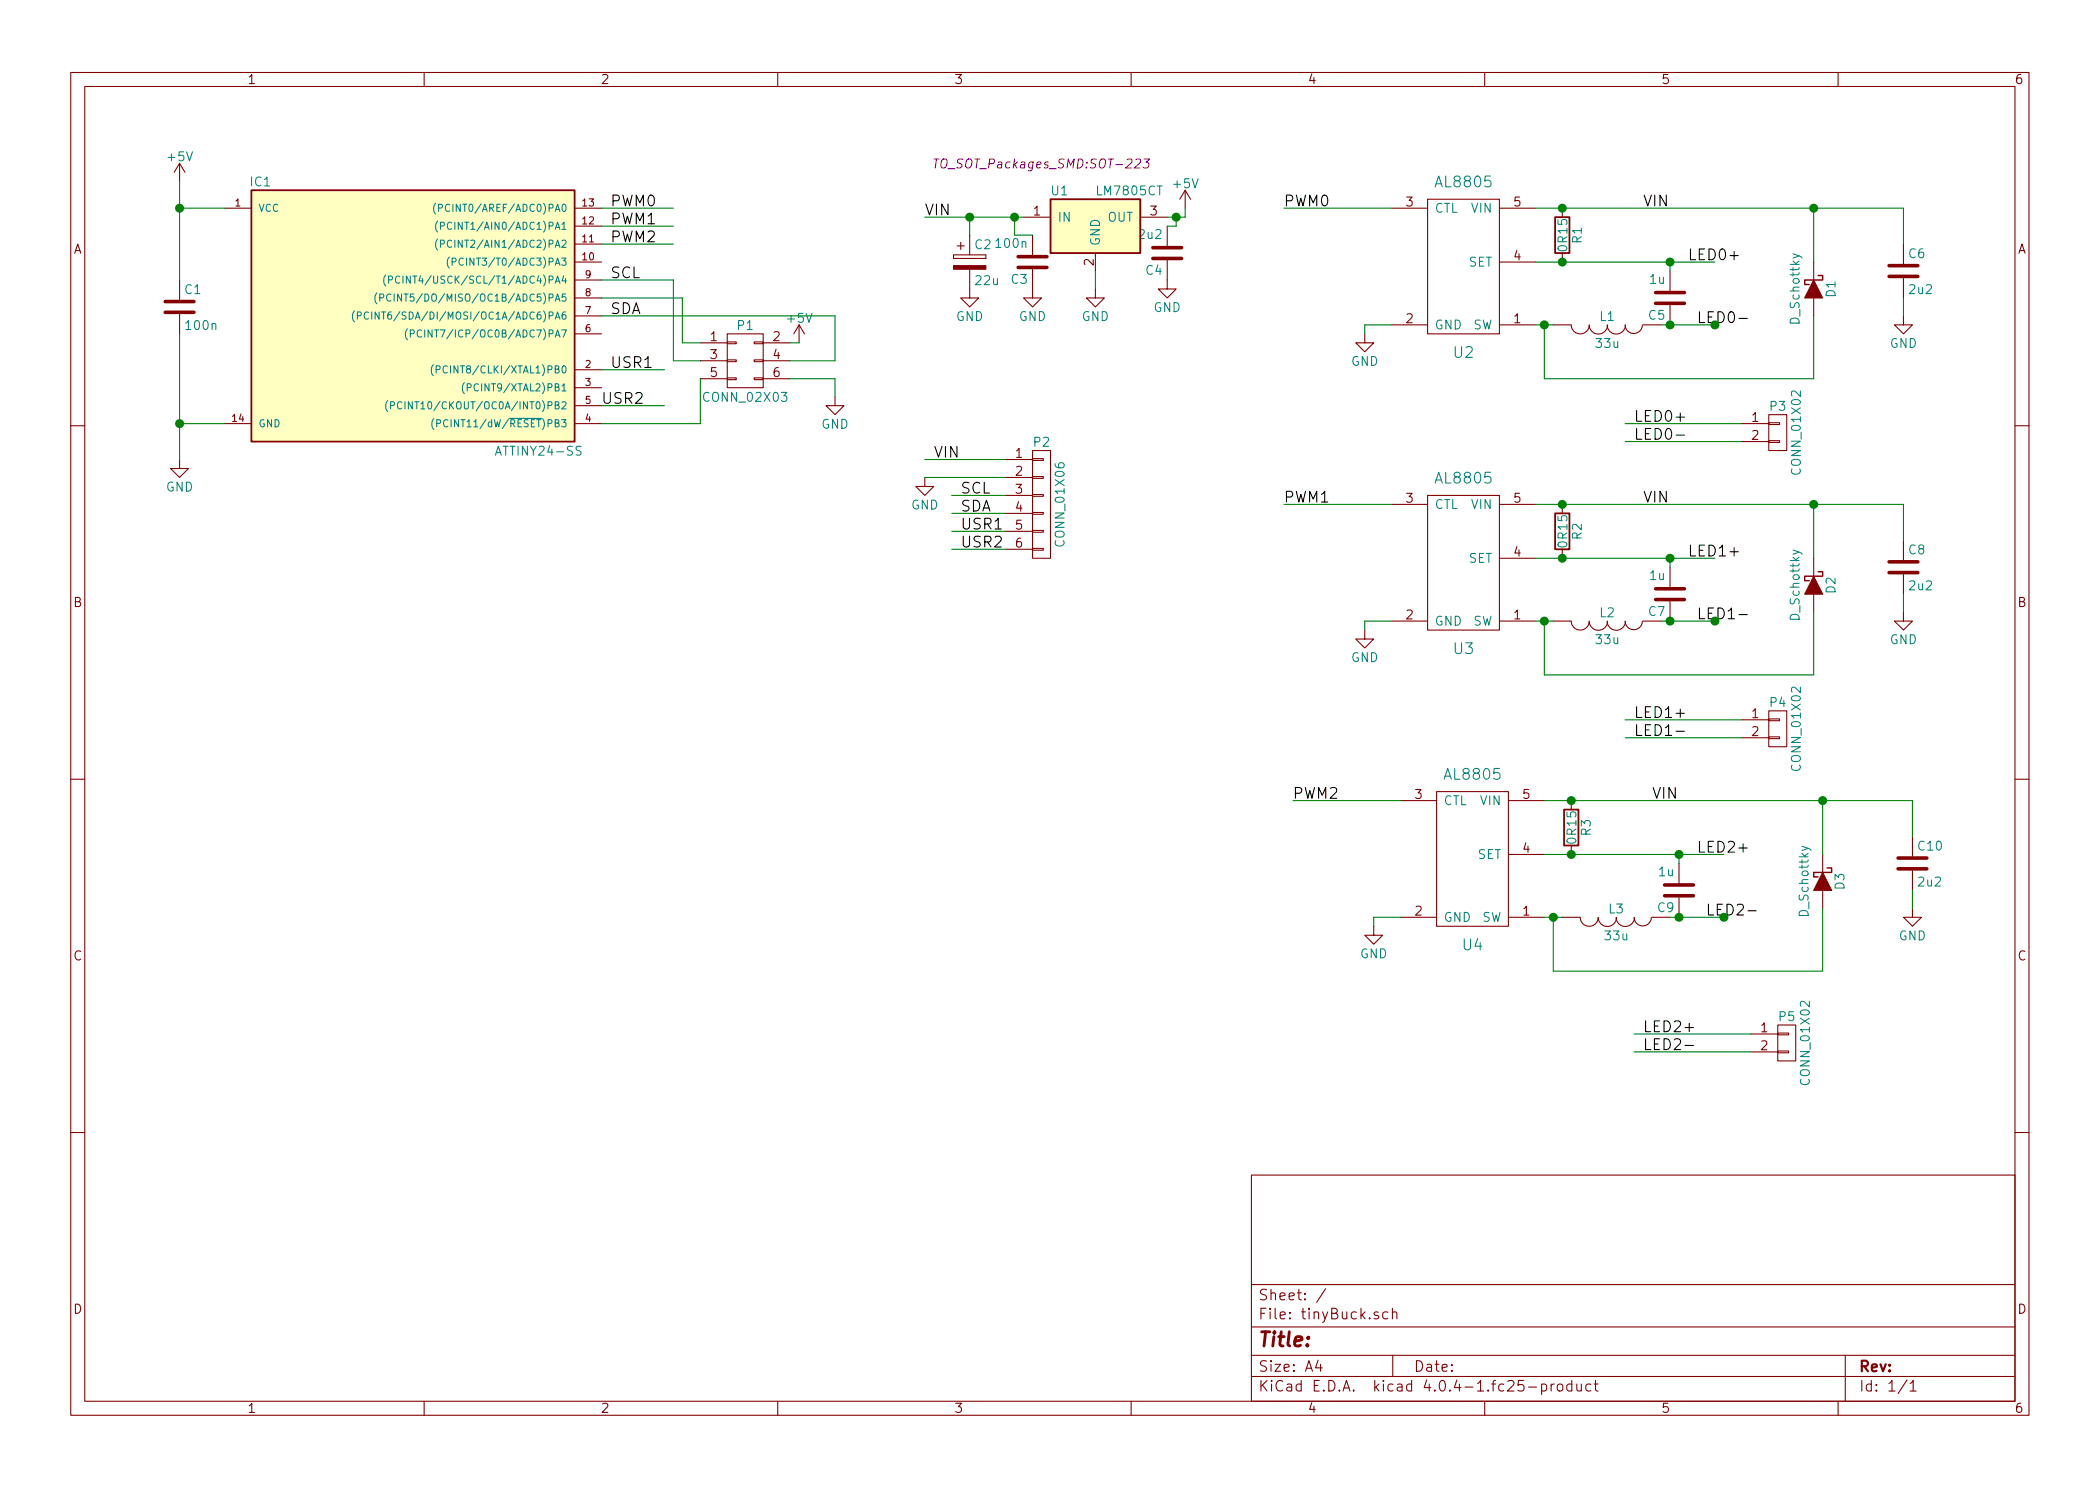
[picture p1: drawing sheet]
EESchema Schematic File Version 2
LIBS:power
LIBS:device
LIBS:transistors
LIBS:conn
LIBS:linear
LIBS:regul
LIBS:74xx
LIBS:cmos4000
LIBS:adc-dac
LIBS:memory
LIBS:xilinx
LIBS:microcontrollers
LIBS:dsp
LIBS:microchip
LIBS:analog_switches
LIBS:motorola
LIBS:texas
LIBS:intel
LIBS:audio
LIBS:interface
LIBS:digital-audio
LIBS:philips
LIBS:display
LIBS:cypress
LIBS:siliconi
LIBS:opto
LIBS:atmel
LIBS:contrib
LIBS:valves
LIBS:components
LIBS:tinyBuck-cache
EELAYER 25 0
EELAYER END
$Descr A4 11693 8268
encoding utf-8
Sheet 1 1
Title ""
Date ""
Rev ""
Comp ""
Comment1 ""
Comment2 ""
Comment3 ""
Comment4 ""
$EndDescr
$Comp
L ATTINY24-SS IC1
U 1 1
P 2300 1750
F 0 "IC1" H 1450 2500 50 0000 C CNN
F 1 "ATTINY24-SS" H 3000 1000 50 0000 C CNN
F 2 "IC:SOIC-14" H 2300 1550 50 0001 C CIN
F 3 "" H 2300 1750 50 0001 C CNN
F 4 "Atmel" H 0 0 50 0001 C CNN "MFR"
F 5 "ATTINY24A-SSU" H 0 0 50 0001 C CNN "MPN"
F 6 "Mouser" H 0 0 50 0001 C CNN "SPR"
F 7 "556-ATTINY24A-SSU" H 0 0 50 0001 C CNN "SPN"
F 8 "" H 0 0 50 0001 C CNN "SPURL"
	1    2300 1750
	1    0    0    -1  
$EndComp
$Comp
L C C1
U 1 1
P 1000 1700
F 0 "C1" H 1025 1800 50 0000 L CNN
F 1 "100n" H 1025 1600 50 0000 L CNN
F 2 "Capacitors_SMD:C_0805_HandSoldering" H 1038 1550 50 0001 C CNN
F 3 "" H 1000 1700 50 0001 C CNN
F 4 "" H 0 0 50 0001 C CNN "MFR"
F 5 "" H 0 0 50 0001 C CNN "MPN"
F 6 "Mouser" H 0 0 50 0001 C CNN "SPR"
F 7 "80-C0805C104K3R" H 0 0 50 0001 C CNN "SPN"
F 8 "" H 0 0 50 0001 C CNN "SPURL"
	1    1000 1700
	1    0    0    -1  
$EndComp
$Comp
L +5V #PWR01
U 1 1
P 1000 1000
F 0 "#PWR01" H 1000 850 50 0001 C CNN
F 1 "+5V" H 1000 1140 50 0000 C CNN
F 2 "" H 1000 1000 50 0000 C CNN
F 3 "" H 1000 1000 50 0000 C CNN
	1    1000 1000
	1    0    0    -1  
$EndComp
$Comp
L GND #PWR02
U 1 1
P 1000 2550
F 0 "#PWR02" H 1000 2300 50 0001 C CNN
F 1 "GND" H 1000 2400 50 0000 C CNN
F 2 "" H 1000 2550 50 0000 C CNN
F 3 "" H 1000 2550 50 0000 C CNN
	1    1000 2550
	1    0    0    -1  
$EndComp
$Comp
L CONN_02X03 P1
U 1 1
P 4150 2000
F 0 "P1" H 4150 2200 50 0000 C CNN
F 1 "CONN_02X03" H 4150 1800 50 0000 C CNN
F 2 "Pin_Headers:Pin_Header_Straight_2x03" H 4150 800 50 0001 C CNN
F 3 "" H 4150 800 50 0000 C CNN
F 4 "" H 0 0 50 0001 C CNN "MFR"
F 5 "" H 0 0 50 0001 C CNN "MPN"
F 6 "" H 0 0 50 0001 C CNN "SPR"
F 7 "" H 0 0 50 0001 C CNN "SPN"
F 8 "" H 0 0 50 0001 C CNN "SPURL"
	1    4150 2000
	1    0    0    -1  
$EndComp
$Comp
L GND #PWR03
U 1 1
P 4650 2200
F 0 "#PWR03" H 4650 1950 50 0001 C CNN
F 1 "GND" H 4650 2050 50 0000 C CNN
F 2 "" H 4650 2200 50 0000 C CNN
F 3 "" H 4650 2200 50 0000 C CNN
	1    4650 2200
	1    0    0    -1  
$EndComp
$Comp
L +5V #PWR04
U 1 1
P 4450 1900
F 0 "#PWR04" H 4450 1750 50 0001 C CNN
F 1 "+5V" H 4450 2040 50 0000 C CNN
F 2 "" H 4450 1900 50 0000 C CNN
F 3 "" H 4450 1900 50 0000 C CNN
	1    4450 1900
	1    0    0    -1  
$EndComp
$Comp
L AL8805 U2
U 1 1
P 8150 1500
F 0 "U2" H 8150 1050 60 0000 C CNN
F 1 "AL8805" H 8150 2000 60 0000 C CNN
F 2 "TO_SOT_Packages_SMD:SOT-23-5" H 8150 1500 60 0001 C CNN
F 3 "" H 8150 1500 60 0001 C CNN
F 4 "" H 0 0 50 0001 C CNN "MFR"
F 5 "AL8805W5-7" H 0 0 50 0001 C CNN "MPN"
F 6 "Mouser" H 0 0 50 0001 C CNN "SPR"
F 7 "621-AL8805W5-7" H 0 0 50 0001 C CNN "SPN"
F 8 "" H 0 0 50 0001 C CNN "SPURL"
	1    8150 1500
	1    0    0    -1  
$EndComp
$Comp
L GND #PWR05
U 1 1
P 7600 1850
F 0 "#PWR05" H 7600 1600 50 0001 C CNN
F 1 "GND" H 7600 1700 50 0000 C CNN
F 2 "" H 7600 1850 50 0000 C CNN
F 3 "" H 7600 1850 50 0000 C CNN
	1    7600 1850
	1    0    0    -1  
$EndComp
$Comp
L R R1
U 1 1
P 8700 1300
F 0 "R1" V 8780 1300 50 0000 C CNN
F 1 "0R15" V 8700 1300 50 0000 C CNN
F 2 "Resistors_SMD:R_0805_HandSoldering" V 8630 1300 50 0001 C CNN
F 3 "" H 8700 1300 50 0001 C CNN
F 4 "" H 0 0 50 0001 C CNN "MFR"
F 5 "CRL0805-FW-R150ELF" H 0 0 50 0001 C CNN "MPN"
F 6 "Mouser" H 0 0 50 0001 C CNN "SPR"
F 7 "652-CRL0805-FW-R150ELF" H 0 0 50 0001 C CNN "SPN"
F 8 "" H 0 0 50 0001 C CNN "SPURL"
	1    8700 1300
	1    0    0    -1  
$EndComp
$Comp
L C C5
U 1 1
P 9300 1650
F 0 "C5" H 9325 1750 50 0000 L CNN
F 1 "1u" H 9325 1550 50 0000 L CNN
F 2 "Capacitors_SMD:C_0805_HandSoldering" H 9338 1500 50 0001 C CNN
F 3 "" H 9300 1650 50 0001 C CNN
F 4 "" H 0 0 50 0001 C CNN "MFR"
F 5 "08053C105KAT4A" H 0 0 50 0001 C CNN "MPN"
F 6 "Mouser" H 0 0 50 0001 C CNN "SPR"
F 7 "581-08053C105KAT4A" H 0 0 50 0001 C CNN "SPN"
F 8 "" H 0 0 50 0001 C CNN "SPURL"
	1    9300 1650
	-1   0    0    1   
$EndComp
$Comp
L INDUCTOR L1
U 1 1
P 8950 1800
F 0 "L1" V 8900 1800 50 0000 C CNN
F 1 "33u" V 9050 1800 50 0000 C CNN
F 2 "components:SRN6045" H 8950 1800 50 0001 C CNN
F 3 "" H 8950 1800 50 0001 C CNN
F 4 "" H 0 0 50 0001 C CNN "MFR"
F 5 "SRN6045-330M" H 0 0 50 0001 C CNN "MPN"
F 6 "Mouser" H 0 0 50 0001 C CNN "SPR"
F 7 "652-SRN6045-330M" H 0 0 50 0001 C CNN "SPN"
F 8 "" H 0 0 50 0001 C CNN "SPURL"
	1    8950 1800
	0    1    1    0   
$EndComp
$Comp
L GND #PWR06
U 1 1
P 6100 1600
F 0 "#PWR06" H 6100 1350 50 0001 C CNN
F 1 "GND" H 6100 1450 50 0000 C CNN
F 2 "" H 6100 1600 50 0000 C CNN
F 3 "" H 6100 1600 50 0000 C CNN
	1    6100 1600
	1    0    0    -1  
$EndComp
$Comp
L +5V #PWR07
U 1 1
P 6600 1150
F 0 "#PWR07" H 6600 1000 50 0001 C CNN
F 1 "+5V" H 6600 1290 50 0000 C CNN
F 2 "" H 6600 1150 50 0000 C CNN
F 3 "" H 6600 1150 50 0000 C CNN
	1    6600 1150
	1    0    0    -1  
$EndComp
$Comp
L C C4
U 1 1
P 6500 1400
F 0 "C4" H 6525 1500 50 0000 L CNN
F 1 "2u2" H 6525 1300 50 0000 L CNN
F 2 "Capacitors_SMD:C_0805_HandSoldering" H 6538 1250 50 0001 C CNN
F 3 "" H 6500 1400 50 0001 C CNN
F 4 "Murata" H 0 0 50 0001 C CNN "MFR"
F 5 "GRM21BR71E225KE11L" H 0 0 50 0001 C CNN "MPN"
F 6 "Mouser" H 0 0 50 0001 C CNN "SPR"
F 7 "81-GRM21BR71E225KE1L" H 0 0 50 0001 C CNN "SPN"
F 8 "" H 0 0 50 0001 C CNN "SPURL"
	1    6500 1400
	-1   0    0    1   
$EndComp
$Comp
L GND #PWR08
U 1 1
P 6500 1550
F 0 "#PWR08" H 6500 1300 50 0001 C CNN
F 1 "GND" H 6500 1400 50 0000 C CNN
F 2 "" H 6500 1550 50 0000 C CNN
F 3 "" H 6500 1550 50 0000 C CNN
	1    6500 1550
	1    0    0    -1  
$EndComp
$Comp
L CP C2
U 1 1
P 5400 1450
F 0 "C2" H 5425 1550 50 0000 L CNN
F 1 "22u" H 5425 1350 50 0000 L CNN
F 2 "components:WURTH_ELECTRO" H 5438 1300 50 0001 C CNN
F 3 "" H 5400 1450 50 0001 C CNN
F 4 "WURTH" H 0 0 50 0001 C CNN "MFR"
F 5 "875105445006" H 0 0 50 0001 C CNN "MPN"
F 6 "Mouser" H 0 0 50 0001 C CNN "SPR"
F 7 "710-875105445006" H 0 0 50 0001 C CNN "SPN"
F 8 "" H 0 0 50 0001 C CNN "SPURL"
	1    5400 1450
	1    0    0    -1  
$EndComp
$Comp
L C C3
U 1 1
P 5750 1450
F 0 "C3" H 5775 1550 50 0000 L CNN
F 1 "100n" H 5775 1350 50 0000 L CNN
F 2 "Capacitors_SMD:C_0805_HandSoldering" H 5788 1300 50 0001 C CNN
F 3 "" H 5750 1450 50 0001 C CNN
F 4 "" H 0 0 50 0001 C CNN "MFR"
F 5 "" H 0 0 50 0001 C CNN "MPN"
F 6 "Mouser" H 0 0 50 0001 C CNN "SPR"
F 7 "80-C0805C104K3R" H 0 0 50 0001 C CNN "SPN"
F 8 "" H 0 0 50 0001 C CNN "SPURL"
	1    5750 1450
	-1   0    0    1   
$EndComp
$Comp
L GND #PWR09
U 1 1
P 5750 1600
F 0 "#PWR09" H 5750 1350 50 0001 C CNN
F 1 "GND" H 5750 1450 50 0000 C CNN
F 2 "" H 5750 1600 50 0000 C CNN
F 3 "" H 5750 1600 50 0000 C CNN
	1    5750 1600
	1    0    0    -1  
$EndComp
$Comp
L GND #PWR010
U 1 1
P 5400 1600
F 0 "#PWR010" H 5400 1350 50 0001 C CNN
F 1 "GND" H 5400 1450 50 0000 C CNN
F 2 "" H 5400 1600 50 0000 C CNN
F 3 "" H 5400 1600 50 0000 C CNN
	1    5400 1600
	1    0    0    -1  
$EndComp
$Comp
L D_Schottky D1
U 1 1
P 10100 1600
F 0 "D1" H 10100 1700 50 0000 C CNN
F 1 "D_Schottky" H 10100 1500 50 0000 C CNN
F 2 "Diodes_SMD:SMA_Handsoldering" H 10100 1600 50 0001 C CNN
F 3 "" H 10100 1600 50 0001 C CNN
F 4 "STMicroelectronics" H 0 0 50 0001 C CNN "MFR"
F 5 "BAT20JFILM" H 0 0 50 0001 C CNN "MPN"
F 6 "Mouser" H 0 0 50 0001 C CNN "SPR"
F 7 "511-BAT20JFILM" H 0 0 50 0001 C CNN "SPN"
F 8 "" H 0 0 50 0001 C CNN "SPURL"
	1    10100 1600
	0    1    1    0   
$EndComp
$Comp
L GND #PWR011
U 1 1
P 10600 1750
F 0 "#PWR011" H 10600 1500 50 0001 C CNN
F 1 "GND" H 10600 1600 50 0000 C CNN
F 2 "" H 10600 1750 50 0000 C CNN
F 3 "" H 10600 1750 50 0000 C CNN
	1    10600 1750
	1    0    0    -1  
$EndComp
$Comp
L C C6
U 1 1
P 10600 1500
F 0 "C6" H 10625 1600 50 0000 L CNN
F 1 "2u2" H 10625 1400 50 0000 L CNN
F 2 "Capacitors_SMD:C_0805_HandSoldering" H 10638 1350 50 0001 C CNN
F 3 "" H 10600 1500 50 0001 C CNN
F 4 "Murata" H 0 0 50 0001 C CNN "MFR"
F 5 "GRM21BR71E225KE11L" H 0 0 50 0001 C CNN "MPN"
F 6 "Mouser" H 0 0 50 0001 C CNN "SPR"
F 7 "81-GRM21BR71E225KE1L" H 0 0 50 0001 C CNN "SPN"
F 8 "" H 0 0 50 0001 C CNN "SPURL"
	1    10600 1500
	1    0    0    -1  
$EndComp
$Comp
L CONN_01X06 P2
U 1 1
P 5800 2800
F 0 "P2" H 5800 3150 50 0000 C CNN
F 1 "CONN_01X06" V 5900 2800 50 0000 C CNN
F 2 "Pin_Headers:Pin_Header_Straight_1x06" H 5800 2800 50 0001 C CNN
F 3 "" H 5800 2800 50 0000 C CNN
F 4 "" H 0 0 50 0001 C CNN "MFR"
F 5 "" H 0 0 50 0001 C CNN "MPN"
F 6 "" H 0 0 50 0001 C CNN "SPR"
F 7 "" H 0 0 50 0001 C CNN "SPN"
F 8 "" H 0 0 50 0001 C CNN "SPURL"
	1    5800 2800
	1    0    0    -1  
$EndComp
$Comp
L GND #PWR012
U 1 1
P 5150 2650
F 0 "#PWR012" H 5150 2400 50 0001 C CNN
F 1 "GND" H 5150 2500 50 0000 C CNN
F 2 "" H 5150 2650 50 0000 C CNN
F 3 "" H 5150 2650 50 0000 C CNN
	1    5150 2650
	1    0    0    -1  
$EndComp
$Comp
L CONN_01X02 P3
U 1 1
P 9900 2400
F 0 "P3" H 9900 2550 50 0000 C CNN
F 1 "CONN_01X02" V 10000 2400 50 0000 C CNN
F 2 "Pin_Headers:Pin_Header_Straight_1x02" H 9900 2400 50 0001 C CNN
F 3 "" H 9900 2400 50 0001 C CNN
F 4 "" H 0 0 50 0001 C CNN "MFR"
F 5 "" H 0 0 50 0001 C CNN "MPN"
F 6 "" H 0 0 50 0001 C CNN "SPR"
F 7 "" H 0 0 50 0001 C CNN "SPN"
F 8 "" H 0 0 50 0001 C CNN "SPURL"
	1    9900 2400
	1    0    0    -1  
$EndComp
$Comp
L AL8805 U3
U 1 1
P 8150 3150
F 0 "U3" H 8150 2700 60 0000 C CNN
F 1 "AL8805" H 8150 3650 60 0000 C CNN
F 2 "TO_SOT_Packages_SMD:SOT-23-5" H 8150 3150 60 0001 C CNN
F 3 "" H 8150 3150 60 0001 C CNN
F 4 "" H 0 0 50 0001 C CNN "MFR"
F 5 "AL8805W5-7" H 0 0 50 0001 C CNN "MPN"
F 6 "Mouser" H 0 0 50 0001 C CNN "SPR"
F 7 "621-AL8805W5-7" H 0 0 50 0001 C CNN "SPN"
F 8 "" H 0 0 50 0001 C CNN "SPURL"
	1    8150 3150
	1    0    0    -1  
$EndComp
$Comp
L GND #PWR013
U 1 1
P 7600 3500
F 0 "#PWR013" H 7600 3250 50 0001 C CNN
F 1 "GND" H 7600 3350 50 0000 C CNN
F 2 "" H 7600 3500 50 0000 C CNN
F 3 "" H 7600 3500 50 0000 C CNN
	1    7600 3500
	1    0    0    -1  
$EndComp
$Comp
L R R2
U 1 1
P 8700 2950
F 0 "R2" V 8780 2950 50 0000 C CNN
F 1 "0R15" V 8700 2950 50 0000 C CNN
F 2 "Resistors_SMD:R_0805_HandSoldering" V 8630 2950 50 0001 C CNN
F 3 "" H 8700 2950 50 0001 C CNN
F 4 "" H 0 0 50 0001 C CNN "MFR"
F 5 "CRL0805-FW-R150ELF" H 0 0 50 0001 C CNN "MPN"
F 6 "Mouser" H 0 0 50 0001 C CNN "SPR"
F 7 "652-CRL0805-FW-R150ELF" H 0 0 50 0001 C CNN "SPN"
F 8 "" H 0 0 50 0001 C CNN "SPURL"
	1    8700 2950
	1    0    0    -1  
$EndComp
$Comp
L C C7
U 1 1
P 9300 3300
F 0 "C7" H 9325 3400 50 0000 L CNN
F 1 "1u" H 9325 3200 50 0000 L CNN
F 2 "Capacitors_SMD:C_0805_HandSoldering" H 9338 3150 50 0001 C CNN
F 3 "" H 9300 3300 50 0001 C CNN
F 4 "" H 0 0 50 0001 C CNN "MFR"
F 5 "08053C105KAT4A" H 0 0 50 0001 C CNN "MPN"
F 6 "Mouser" H 0 0 50 0001 C CNN "SPR"
F 7 "581-08053C105KAT4A" H 0 0 50 0001 C CNN "SPN"
F 8 "" H 0 0 50 0001 C CNN "SPURL"
	1    9300 3300
	-1   0    0    1   
$EndComp
$Comp
L INDUCTOR L2
U 1 1
P 8950 3450
F 0 "L2" V 8900 3450 50 0000 C CNN
F 1 "33u" V 9050 3450 50 0000 C CNN
F 2 "components:SRN6045" H 8950 3450 50 0001 C CNN
F 3 "" H 8950 3450 50 0001 C CNN
F 4 "" H 0 0 50 0001 C CNN "MFR"
F 5 "SRN6045-330M" H 0 0 50 0001 C CNN "MPN"
F 6 "Mouser" H 0 0 50 0001 C CNN "SPR"
F 7 "652-SRN6045-330M" H 0 0 50 0001 C CNN "SPN"
F 8 "" H 0 0 50 0001 C CNN "SPURL"
	1    8950 3450
	0    1    1    0   
$EndComp
$Comp
L D_Schottky D2
U 1 1
P 10100 3250
F 0 "D2" H 10100 3350 50 0000 C CNN
F 1 "D_Schottky" H 10100 3150 50 0000 C CNN
F 2 "Diodes_SMD:SMA_Handsoldering" H 10100 3250 50 0001 C CNN
F 3 "" H 10100 3250 50 0001 C CNN
F 4 "STMicroelectronics" H 0 0 50 0001 C CNN "MFR"
F 5 "BAT20JFILM" H 0 0 50 0001 C CNN "MPN"
F 6 "Mouser" H 0 0 50 0001 C CNN "SPR"
F 7 "511-BAT20JFILM" H 0 0 50 0001 C CNN "SPN"
F 8 "" H 0 0 50 0001 C CNN "SPURL"
	1    10100 3250
	0    1    1    0   
$EndComp
$Comp
L GND #PWR014
U 1 1
P 10600 3400
F 0 "#PWR014" H 10600 3150 50 0001 C CNN
F 1 "GND" H 10600 3250 50 0000 C CNN
F 2 "" H 10600 3400 50 0000 C CNN
F 3 "" H 10600 3400 50 0000 C CNN
	1    10600 3400
	1    0    0    -1  
$EndComp
$Comp
L C C8
U 1 1
P 10600 3150
F 0 "C8" H 10625 3250 50 0000 L CNN
F 1 "2u2" H 10625 3050 50 0000 L CNN
F 2 "Capacitors_SMD:C_0805_HandSoldering" H 10638 3000 50 0001 C CNN
F 3 "" H 10600 3150 50 0001 C CNN
F 4 "Murata" H 0 0 50 0001 C CNN "MFR"
F 5 "GRM21BR71E225KE11L" H 0 0 50 0001 C CNN "MPN"
F 6 "Mouser" H 0 0 50 0001 C CNN "SPR"
F 7 "81-GRM21BR71E225KE1L" H 0 0 50 0001 C CNN "SPN"
F 8 "" H 0 0 50 0001 C CNN "SPURL"
	1    10600 3150
	1    0    0    -1  
$EndComp
$Comp
L CONN_01X02 P4
U 1 1
P 9900 4050
F 0 "P4" H 9900 4200 50 0000 C CNN
F 1 "CONN_01X02" V 10000 4050 50 0000 C CNN
F 2 "Pin_Headers:Pin_Header_Straight_1x02" H 9900 4050 50 0001 C CNN
F 3 "" H 9900 4050 50 0001 C CNN
F 4 "" H 0 0 50 0001 C CNN "MFR"
F 5 "" H 0 0 50 0001 C CNN "MPN"
F 6 "" H 0 0 50 0001 C CNN "SPR"
F 7 "" H 0 0 50 0001 C CNN "SPN"
F 8 "" H 0 0 50 0001 C CNN "SPURL"
	1    9900 4050
	1    0    0    -1  
$EndComp
$Comp
L AL8805 U4
U 1 1
P 8200 4800
F 0 "U4" H 8200 4350 60 0000 C CNN
F 1 "AL8805" H 8200 5300 60 0000 C CNN
F 2 "TO_SOT_Packages_SMD:SOT-23-5" H 8200 4800 60 0001 C CNN
F 3 "" H 8200 4800 60 0001 C CNN
F 4 "" H 0 0 50 0001 C CNN "MFR"
F 5 "AL8805W5-7" H 0 0 50 0001 C CNN "MPN"
F 6 "Mouser" H 0 0 50 0001 C CNN "SPR"
F 7 "621-AL8805W5-7" H 0 0 50 0001 C CNN "SPN"
F 8 "" H 0 0 50 0001 C CNN "SPURL"
	1    8200 4800
	1    0    0    -1  
$EndComp
$Comp
L GND #PWR015
U 1 1
P 7650 5150
F 0 "#PWR015" H 7650 4900 50 0001 C CNN
F 1 "GND" H 7650 5000 50 0000 C CNN
F 2 "" H 7650 5150 50 0000 C CNN
F 3 "" H 7650 5150 50 0000 C CNN
	1    7650 5150
	1    0    0    -1  
$EndComp
$Comp
L R R3
U 1 1
P 8750 4600
F 0 "R3" V 8830 4600 50 0000 C CNN
F 1 "0R15" V 8750 4600 50 0000 C CNN
F 2 "Resistors_SMD:R_0805_HandSoldering" V 8680 4600 50 0001 C CNN
F 3 "" H 8750 4600 50 0001 C CNN
F 4 "" H 0 0 50 0001 C CNN "MFR"
F 5 "CRL0805-FW-R150ELF" H 0 0 50 0001 C CNN "MPN"
F 6 "Mouser" H 0 0 50 0001 C CNN "SPR"
F 7 "652-CRL0805-FW-R150ELF" H 0 0 50 0001 C CNN "SPN"
F 8 "" H 0 0 50 0001 C CNN "SPURL"
	1    8750 4600
	1    0    0    -1  
$EndComp
$Comp
L C C9
U 1 1
P 9350 4950
F 0 "C9" H 9375 5050 50 0000 L CNN
F 1 "1u" H 9375 4850 50 0000 L CNN
F 2 "Capacitors_SMD:C_0805_HandSoldering" H 9388 4800 50 0001 C CNN
F 3 "" H 9350 4950 50 0001 C CNN
F 4 "" H 0 0 50 0001 C CNN "MFR"
F 5 "08053C105KAT4A" H 0 0 50 0001 C CNN "MPN"
F 6 "Mouser" H 0 0 50 0001 C CNN "SPR"
F 7 "581-08053C105KAT4A" H 0 0 50 0001 C CNN "SPN"
F 8 "" H 0 0 50 0001 C CNN "SPURL"
	1    9350 4950
	-1   0    0    1   
$EndComp
$Comp
L INDUCTOR L3
U 1 1
P 9000 5100
F 0 "L3" V 8950 5100 50 0000 C CNN
F 1 "33u" V 9100 5100 50 0000 C CNN
F 2 "components:SRN6045" H 9000 5100 50 0001 C CNN
F 3 "" H 9000 5100 50 0001 C CNN
F 4 "" H 0 0 50 0001 C CNN "MFR"
F 5 "SRN6045-330M" H 0 0 50 0001 C CNN "MPN"
F 6 "Mouser" H 0 0 50 0001 C CNN "SPR"
F 7 "652-SRN6045-330M" H 0 0 50 0001 C CNN "SPN"
F 8 "" H 0 0 50 0001 C CNN "SPURL"
	1    9000 5100
	0    1    1    0   
$EndComp
$Comp
L D_Schottky D3
U 1 1
P 10150 4900
F 0 "D3" H 10150 5000 50 0000 C CNN
F 1 "D_Schottky" H 10150 4800 50 0000 C CNN
F 2 "Diodes_SMD:SMA_Handsoldering" H 10150 4900 50 0001 C CNN
F 3 "" H 10150 4900 50 0001 C CNN
F 4 "STMicroelectronics" H 0 0 50 0001 C CNN "MFR"
F 5 "BAT20JFILM" H 0 0 50 0001 C CNN "MPN"
F 6 "Mouser" H 0 0 50 0001 C CNN "SPR"
F 7 "511-BAT20JFILM" H 0 0 50 0001 C CNN "SPN"
F 8 "" H 0 0 50 0001 C CNN "SPURL"
	1    10150 4900
	0    1    1    0   
$EndComp
$Comp
L GND #PWR016
U 1 1
P 10650 5050
F 0 "#PWR016" H 10650 4800 50 0001 C CNN
F 1 "GND" H 10650 4900 50 0000 C CNN
F 2 "" H 10650 5050 50 0000 C CNN
F 3 "" H 10650 5050 50 0000 C CNN
	1    10650 5050
	1    0    0    -1  
$EndComp
$Comp
L C C10
U 1 1
P 10650 4800
F 0 "C10" H 10675 4900 50 0000 L CNN
F 1 "2u2" H 10675 4700 50 0000 L CNN
F 2 "Capacitors_SMD:C_0805_HandSoldering" H 10688 4650 50 0001 C CNN
F 3 "" H 10650 4800 50 0001 C CNN
F 4 "Murata" H 0 0 50 0001 C CNN "MFR"
F 5 "GRM21BR71E225KE11L" H 0 0 50 0001 C CNN "MPN"
F 6 "Mouser" H 0 0 50 0001 C CNN "SPR"
F 7 "81-GRM21BR71E225KE1L" H 0 0 50 0001 C CNN "SPN"
F 8 "" H 0 0 50 0001 C CNN "SPURL"
	1    10650 4800
	1    0    0    -1  
$EndComp
$Comp
L CONN_01X02 P5
U 1 1
P 9950 5800
F 0 "P5" H 9950 5950 50 0000 C CNN
F 1 "CONN_01X02" V 10050 5800 50 0000 C CNN
F 2 "Pin_Headers:Pin_Header_Straight_1x02" H 9950 5800 50 0001 C CNN
F 3 "" H 9950 5800 50 0001 C CNN
F 4 "" H 0 0 50 0001 C CNN "MFR"
F 5 "" H 0 0 50 0001 C CNN "MPN"
F 6 "" H 0 0 50 0001 C CNN "SPR"
F 7 "" H 0 0 50 0001 C CNN "SPN"
F 8 "" H 0 0 50 0001 C CNN "SPURL"
	1    9950 5800
	1    0    0    -1  
$EndComp
$Comp
L LM7805CT U1
U 1 1
P 6100 1250
F 0 "U1" H 5900 1450 50 0000 C CNN
F 1 "LM7805CT" H 6100 1450 50 0000 L CNN
F 2 "TO_SOT_Packages_SMD:SOT-223" H 5800 1600 50 0000 C CIN
F 3 "" H 6100 1250 50 0001 C CNN
F 4 "Texas" H 0 0 50 0001 C CNN "MFR"
F 5 "UA78M05IDCYR" H 0 0 50 0001 C CNN "MPN"
F 6 "Mouser" H 0 0 50 0001 C CNN "SPR"
F 7 "595-UA78M05IDCYR" H 0 0 50 0001 C CNN "SPN"
F 8 "" H 0 0 50 0001 C CNN "SPURL"
	1    6100 1250
	1    0    0    -1  
$EndComp
Text Label 3400 1150 0    60   ~ 0
PWM0
Text Label 3400 1250 0    60   ~ 0
PWM1
Text Label 3400 1350 0    60   ~ 0
PWM2
Text Label 3400 1550 0    60   ~ 0
SCL
Text Label 3400 1750 0    60   ~ 0
SDA
Text Label 7150 1150 0    60   ~ 0
PWM0
Text Label 5150 1200 0    60   ~ 0
VIN
Text Label 9400 1450 0    60   ~ 0
LED0+
Text Label 9450 1800 0    60   ~ 0
LED0-
Text Label 5200 2550 0    60   ~ 0
VIN
Text Label 9150 1150 0    60   ~ 0
VIN
Text Label 5350 2750 0    60   ~ 0
SCL
Text Label 5350 2850 0    60   ~ 0
SDA
Text Label 9100 2350 0    60   ~ 0
LED0+
Text Label 9100 2450 0    60   ~ 0
LED0-
Text Label 7150 2800 0    60   ~ 0
PWM1
Text Label 9400 3100 0    60   ~ 0
LED1+
Text Label 9450 3450 0    60   ~ 0
LED1-
Text Label 9150 2800 0    60   ~ 0
VIN
Text Label 9100 4000 0    60   ~ 0
LED1+
Text Label 9100 4100 0    60   ~ 0
LED1-
Text Label 7200 4450 0    60   ~ 0
PWM2
Text Label 9450 4750 0    60   ~ 0
LED2+
Text Label 9500 5100 0    60   ~ 0
LED2-
Text Label 9200 4450 0    60   ~ 0
VIN
Text Label 9150 5750 0    60   ~ 0
LED2+
Text Label 9150 5850 0    60   ~ 0
LED2-
Text Label 3400 2050 0    60   ~ 0
USR1
Text Label 3350 2250 0    60   ~ 0
USR2
Text Label 5350 2950 0    60   ~ 0
USR1
Text Label 5350 3050 0    60   ~ 0
USR2
Wire Wire Line
	1250 1150 1000 1150
Wire Wire Line
	1000 1000 1000 1550
Wire Wire Line
	1000 1850 1000 2550
Wire Wire Line
	1000 2350 1250 2350
Wire Wire Line
	3350 1650 3800 1650
Wire Wire Line
	3800 1650 3800 1900
Wire Wire Line
	3800 1900 3900 1900
Wire Wire Line
	3350 1550 3750 1550
Wire Wire Line
	3750 1550 3750 2000
Wire Wire Line
	3750 2000 3900 2000
Wire Wire Line
	4400 2000 4650 2000
Wire Wire Line
	4650 2000 4650 1750
Wire Wire Line
	4650 1750 3350 1750
Wire Wire Line
	3350 2350 3900 2350
Wire Wire Line
	3900 2350 3900 2100
Wire Wire Line
	4400 2100 4650 2100
Wire Wire Line
	4650 2100 4650 2200
Wire Wire Line
	4400 1900 4450 1900
Wire Wire Line
	3350 1150 3750 1150
Wire Wire Line
	3350 1250 3750 1250
Wire Wire Line
	3350 1350 3750 1350
Wire Wire Line
	7750 1150 7150 1150
Wire Wire Line
	7600 1850 7600 1800
Wire Wire Line
	7600 1800 7750 1800
Wire Wire Line
	8550 1150 10600 1150
Wire Wire Line
	8550 1450 9550 1450
Wire Wire Line
	9300 1450 9300 1500
Wire Wire Line
	8550 1800 8650 1800
Wire Wire Line
	9250 1800 9550 1800
Wire Wire Line
	6100 1500 6100 1600
Wire Wire Line
	6500 1200 6600 1200
Wire Wire Line
	6600 1200 6600 1150
Wire Wire Line
	5700 1200 5150 1200
Wire Wire Line
	6550 1200 6550 1250
Wire Wire Line
	6550 1250 6500 1250
Wire Wire Line
	5750 1300 5650 1300
Wire Wire Line
	5650 1300 5650 1200
Wire Wire Line
	5400 1300 5400 1200
Wire Wire Line
	8600 2100 10100 2100
Wire Wire Line
	10100 2100 10100 1750
Wire Wire Line
	10100 1150 10100 1450
Wire Wire Line
	10600 1150 10600 1350
Wire Wire Line
	10600 1650 10600 1750
Wire Wire Line
	5600 2550 5150 2550
Wire Wire Line
	5150 2650 5600 2650
Wire Wire Line
	5600 2750 5300 2750
Wire Wire Line
	5300 2850 5600 2850
Wire Wire Line
	9050 2350 9700 2350
Wire Wire Line
	9050 2450 9700 2450
Wire Wire Line
	8600 2100 8600 1800
Wire Wire Line
	7750 2800 7150 2800
Wire Wire Line
	7600 3500 7600 3450
Wire Wire Line
	7600 3450 7750 3450
Wire Wire Line
	8550 2800 10600 2800
Wire Wire Line
	8550 3100 9550 3100
Wire Wire Line
	9300 3100 9300 3150
Wire Wire Line
	8550 3450 8650 3450
Wire Wire Line
	9250 3450 9550 3450
Wire Wire Line
	8600 3750 10100 3750
Wire Wire Line
	10100 3750 10100 3400
Wire Wire Line
	10100 2800 10100 3100
Wire Wire Line
	10600 2800 10600 3000
Wire Wire Line
	10600 3300 10600 3400
Wire Wire Line
	9050 4000 9700 4000
Wire Wire Line
	9050 4100 9700 4100
Wire Wire Line
	8600 3750 8600 3450
Wire Wire Line
	7800 4450 7200 4450
Wire Wire Line
	7650 5150 7650 5100
Wire Wire Line
	7650 5100 7800 5100
Wire Wire Line
	8600 4450 10650 4450
Wire Wire Line
	8600 4750 9600 4750
Wire Wire Line
	9350 4750 9350 4800
Wire Wire Line
	8600 5100 8700 5100
Wire Wire Line
	9300 5100 9600 5100
Wire Wire Line
	8650 5400 10150 5400
Wire Wire Line
	10150 5400 10150 5050
Wire Wire Line
	10150 4450 10150 4750
Wire Wire Line
	10650 4450 10650 4650
Wire Wire Line
	10650 4950 10650 5050
Wire Wire Line
	9100 5750 9750 5750
Wire Wire Line
	9100 5850 9750 5850
Wire Wire Line
	8650 5400 8650 5100
Wire Wire Line
	3350 2050 3700 2050
Wire Wire Line
	5600 2950 5300 2950
Wire Wire Line
	5600 3050 5300 3050
Wire Wire Line
	3350 2250 3700 2250
Connection ~ 1000 1150
Connection ~ 1000 2350
Connection ~ 8700 1450
Connection ~ 6550 1200
Connection ~ 5650 1200
Connection ~ 5400 1200
Connection ~ 9300 1800
Connection ~ 9300 1450
Connection ~ 9550 1800
Connection ~ 8700 1150
Connection ~ 10100 1150
Connection ~ 8600 1800
Connection ~ 8700 3100
Connection ~ 9300 3450
Connection ~ 9300 3100
Connection ~ 9550 3450
Connection ~ 8700 2800
Connection ~ 10100 2800
Connection ~ 8600 3450
Connection ~ 8750 4750
Connection ~ 9350 5100
Connection ~ 9350 4750
Connection ~ 9600 5100
Connection ~ 8750 4450
Connection ~ 10150 4450
Connection ~ 8650 5100
$EndSCHEMATC
